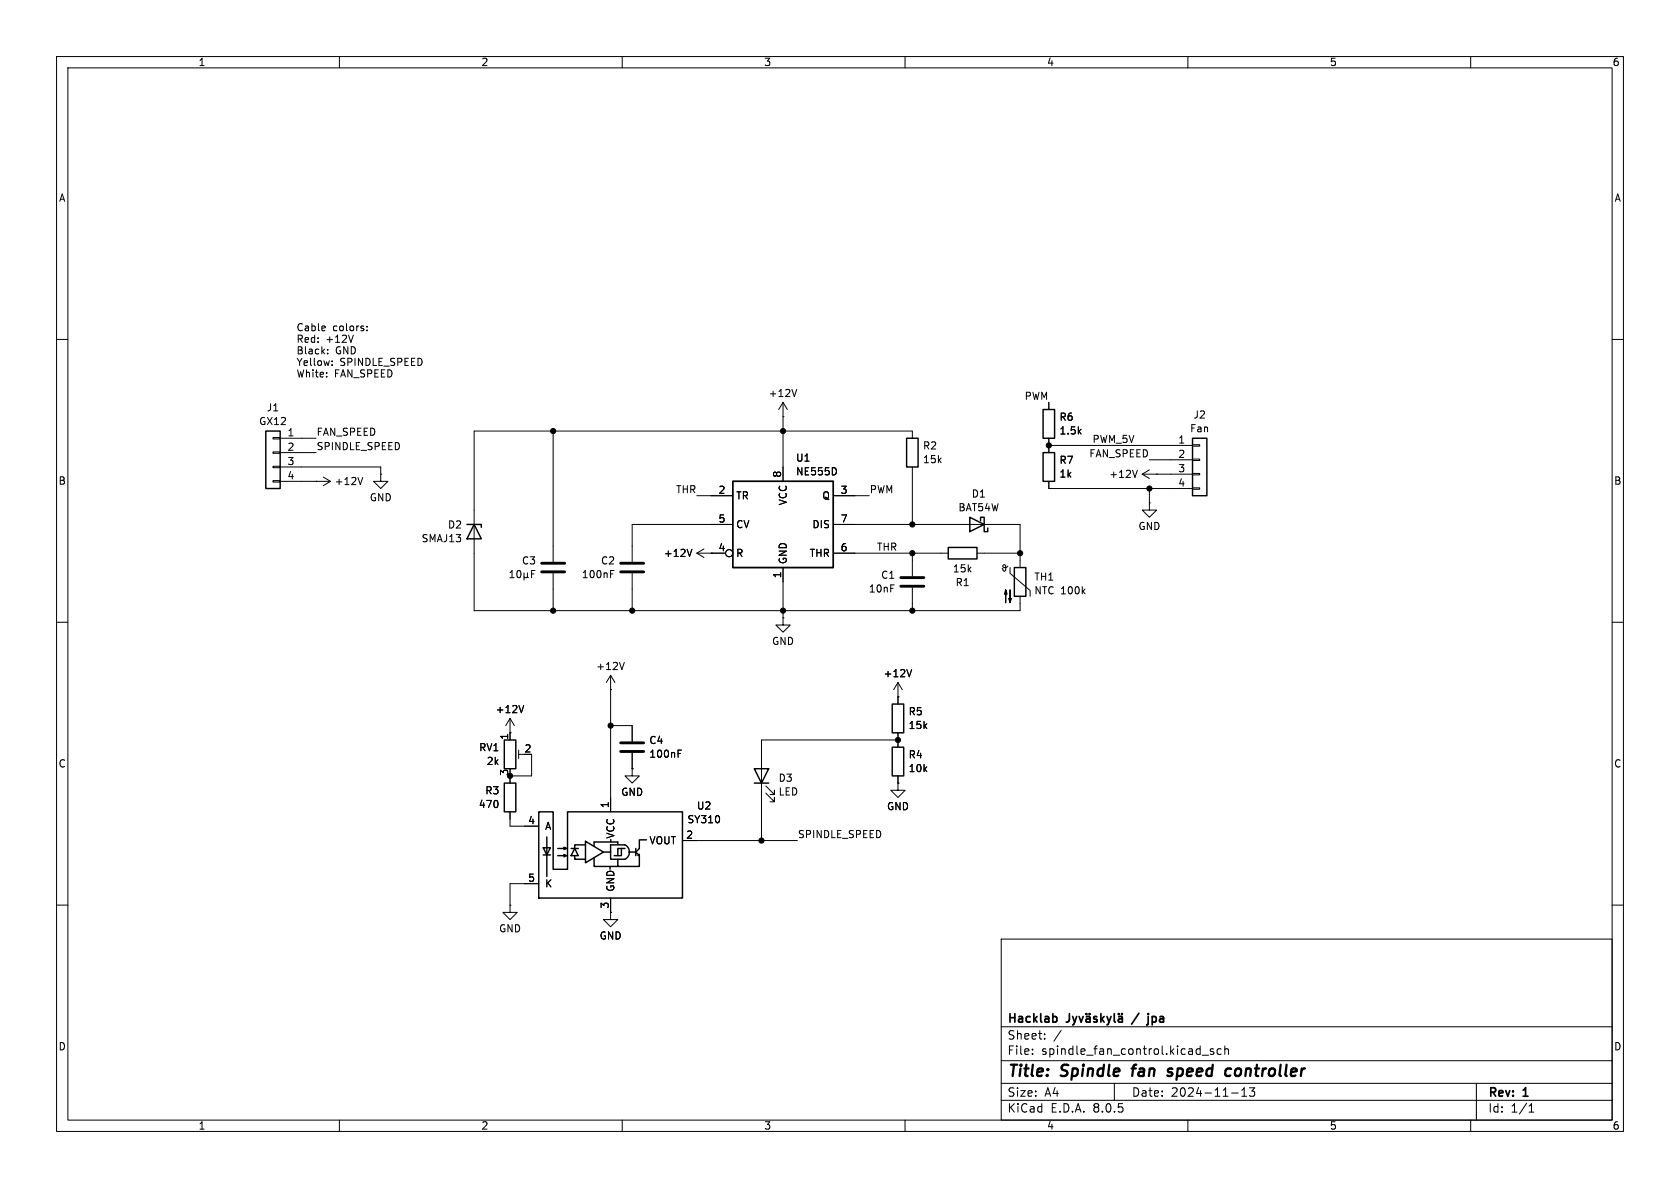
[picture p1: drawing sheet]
<svg xmlns="http://www.w3.org/2000/svg" width="297mm" height="210mm" viewBox="0 0 297 210" stroke-linecap="round" stroke-linejoin="round" font-family="sans-serif">
<g fill="none" stroke="#000" stroke-width=".18">
<path d="M10 10h277v190h-277zM12 12h273v186h-273zM60 10v2M110 10v2M160 10v2M210 10v2M260 10v2M10 60h2M57.4 57.7l.1 .2-.6 .1M62.5 59.2l-.5 1.3M64.9 58.3v.2M64.9 57.7v.1"/>
<path d="M285 60h2M48.3 79.9h1.2v.2h-1.2zM48.3 77.3h1.2v.3h-1.2zM49.5 77.5h6.4M57.7 66.5v.1M57.7 65.9v.1M57.9 62.4v.2M57.9 61.8v.1M58.7 64.5v.1M58.7 63.8v.1M97.8 76.2v23.1M138.4 73.7h.1"/>
<path d="M138.4 71.1v14M138.4 71.1l-.7 1.3M138.4 71.1l.8 1.3M140.8 68.8l-.4 1.3M161.3 77.5v-1.3h-77.5v31.8h96.5v-2.6M185.4 71.1v1.3M185.4 77.5v2.5M185.4 78.7h25.4M210.8 78.6h1.3v.3h-1.3zM48.3 85h1.2v.2h-1.2zM48.3 82.4h1.2v.3h-1.2zM49.5 80h6.4"/>
<path d="M49.5 82.6h17.8v1.2M49.5 85.1h8.9M55.9 85.1h.1M57.1 84.3l1.3 .8M58.4 85.1l-1.3 .8M64.1 84.4l-.4 1.3M67.3 83.8v1.3h1.3l-1.3 1.3-1.3-1.3h1.3M67.3 83.8h.1M122.3 97.1l-.4 1.3M123.2 97.8h5.1M123.2 87.6h6.3M123.2 97.8l1.3 .8"/>
<path d="M124.5 97l-1.3 .8M125.7 97.8h.1M129.5 92.7h-17.7v6.6M147.3 97.8h20.3M147.3 92.7h33v7.6M147.3 87.6h6.4M147.8 83v.6M161.3 82.6v10.1M161.3 97.8v4.1M172.7 97.8h7.6M185.4 85.1v1.3h25.4M201.1 83.1l-.5 1.3"/>
<path d="M201.9 83.8l1.3 .8M201.9 83.8h8.9M203.2 88.9v1.3h1.3l-1.3 1.2-1.3-1.2h1.3M203.2 88.9h.1M203.2 83.1l-1.3 .7M203.2 81.3h7.6M203.2 86.4v2.5M204.5 83.8h.1M210.8 86.2h1.3v.3h-1.3zM210.8 83.7h1.3v.2h-1.3zM210.8 81.2h1.3v.2h-1.3zM10 110h2"/>
<path d="M90.2 102.1h.7M90.2 101.2l.3-.3v1.2M91.6 100.9h.1a.68 .68 0 0 1 .4 .6 .68 .68 0 0 1-.4 .6 .84 .84 0 0 1-.1-1.2zM92.6 101.9l.2 .2h.3l.1-.2M92.6 101.3v1.2M93.2 101.9l.2 .2M93.2 101.3v.6M94 101.5h.4M94.6 100.9h-.6v1.2M97.8 101.3v6.7M107.9 101.5h.5M107.9 100.9h.6"/>
<path d="M107.9 119.4v24.1M107.9 119.4l-.7 1.3M107.9 119.4l.8 1.3M110.4 117.1l-.5 1.3M111.8 101.3v6.7M138.4 109.2v1.3h1.3l-1.3 1.3-1.2-1.3h1.2M138.4 109.2h.1M138.4 100.3v8.9M161.2 118.4l-.5 1.2M161.3 103.9v4.1M177.2 100.5l.1 .4 .2 .1M178.2 100.1l-.3 .2h-.4l-.2-.1v-.3l.2-.1 .3 .2v.8l-.3 .2"/>
<path d="M178.6 100.3v1l3.5 3.1v1M285 110h2M90.2 129.5h.1M90.2 127v3.8M90.2 127l-.8 1.3M90.2 127l.7 1.3M91.7 132.6v1.5M91.7 133.4h1M92.6 124.7l-.4 1.3M94 133.4v3.8h-3.8v1.2M107.9 121.9h.1M107.9 128.3h3.9v2.8"/>
<path d="M111.8 135.9v1.3h1.2l-1.2 1.2-1.3-1.2h1.3M111.8 135.9h.1M111.8 133.1v2.8M119.9 133.2h.4M119.9 132.6h.6M135.4 138.9l1.5 1.6v-.8v.8h-.8M158.7 138.4v1.3h1.3l-1.3 1.3-1.2-1.3h1.2M158.7 138.4h.1M158.7 123.2h.1M158.7 130.8h-24.1v17.8M158.7 120.7v3.8M158.7 129.5v2.6"/>
<path d="M158.7 137.2v1.2M158.7 120.7l-.7 1.2M158.7 120.7l.8 1.2M10 160h2M90.2 143.5v2.6h5M95.2 156.2h-5v3.8M107.9 158.8v2.5M120.6 148.6h20.4M135.4 140.2l1.5 1.5v-.7v.7h-.8M285 160h2M90.2 160v1.3h1.2l-1.2 1.3-1.3-1.3h1.3M90.2 160h.1"/>
<path d="M107.9 161.3v1.3h1.3l-1.3 1.2-1.2-1.2h1.2M107.9 161.3h.1M177 166h108v32h-108zM60 198v2M110 198v2M160 198v2M177 194.5h108M177 191.5h108M177 187.5h108M177 181.5h108M182.5 186.3v.1M182.5 185.5v.1"/>
<path d="M184.7 183.6v.1M184.7 182.8v.1M187.6 182.1l-1.3 2M197 191.5v3M210 198v2M212.5 186.5h1.2M214.5 185.5l-.3-.1-.2 .2v.2l.5 .2v.3h-.5M215.9 185.5l-.4-.1-.3 .3v.4l.1 .2h.6M216.5 185.5l.2-.1 .4 .1 .1 .9M216.5 184.9v1.5M217.7 193.2h1.2M219.5 193.8h.9"/>
<path d="M219.5 192.7l.5-.4v1.5M220.9 192.3h.9l-.5 .6 .4 .1v.7l-.2 .1h-.4l-.2-.1M260 198v2M261 191.5v6.5M270.3 196.6h.9M270.3 195.5l.4-.4v1.5"/>
<circle cx="128.9" cy="97.8" r=".63"/>
</g>
<path d="M200 188.9h.8M200.4 188.5l-.2 1.7M207.3 189a.49 .49 0 0 0-.8 .3v.1l.5 .1 .3 .3-.2 .3-.2 .1-.5-.1M217.1 188.9l.5 .1M217.5 190.1l-.2 .1M218.4 189.3v.7" fill="none" stroke="#000" stroke-width=".4"/>
<g fill="none" stroke="#000" stroke-width=".3">
<path d="M186.6 179.7l.2 .3v.4l-.2 .3M189.1 179.2v1.1a.48 .48 0 0 1-.6 .4M189.6 179.7l.4 1M190.3 179.7l-.3 1M190.8 179.7l.3 1 .4-1M192.1 179.8h.5l.1 .9M192.1 179.2v.1M192.6 179.2v.1M193.9 179.8l-.3-.1-.3 .2 .1 .2 .5 .2v.3h-.6M194.6 179.2v1.5M195.2 179.7l-.6 .6M195.7 179.7l.4 1"/>
<path d="M196.4 179.7l-.3 1M197 179.2v1.3l.2 .2M197.8 179.8h.5l.1 .9M197.8 179.2v.1M198.3 179.2v.1M201.3 179.1l-1.2 1.9M203 179.2v.1M203 179.7v1.3l-.3 .2M190 180.7l-.2 .3-.2 .2M192.7 180l-.5 .1a.29 .29 0 0 0-.2 .3 .29 .29 0 0 0 .2 .3l.5-.1M194.8 180.1l.4 .6M196.1 180.7l-.2 .3-.2 .2"/>
<path d="M198.4 180l-.5 .1a.29 .29 0 0 0-.2 .3 .29 .29 0 0 0 .2 .3l.5-.1"/>
</g>
<path d="M95.8 99.6h4M109.7 99.6h4.1M95.8 101.1h4M109.7 101.1h4.1M159.3 103.6h4M159.3 102.1h4M109.7 131.3h4.1M109.7 132.8h4.1" fill="none" stroke="#000" stroke-width=".51"/>
<g fill="none" stroke="#000" stroke-width=".25">
<path d="M47 76.2h2.5v10.2h-2.5zM160.3 77.5h2v5.1h-2zM184.4 72.4h2v5.1h-2zM210.8 77.5h2.6v10.1h-2.6zM82.5 92.7h2.6v.5M83.8 92.7l1.3 2.6h-2.6zM129.5 85.1h17.8v15.2h-17.8zM167.6 96.8h5.1v2h-5.1zM171.4 91.4l2.6 1.3-2.6 1.3zM173.4 92.1v-.7h.6v2.6h.6v-.7M184.4 80h2v5.1h-2zM179.3 100.3h2.1v5.1h-2.1z"/>
<path d="M89.2 138.4h2v5.1h-2zM89.2 130.8h2v5.1h-2zM133.3 135.9h2.6l-1.3 2.5zM133.3 138.4h2.6M157.7 132.1h2.1v5.1h-2.1zM157.7 124.5h2.1v5h-2.1zM95.2 143.5h2.6v10.2h2.5v-10.2h20.3v15.3h-25.4zM96 149.9h1.3l-.6 1.2zM96 151.1h1.3M96.7 148v6.9M98.6 151.3h1.5l-.4-.2v.4l.4-.2M98.6 150h1.5l-.4-.2v.4l.4-.2"/>
<path d="M101 150h1.2M101.6 151.3v.6h1.9M101.6 150l.6 1.3h-1.2zM103.5 149.4h-1.9v.6M103.5 148.7l3.2 1.9-3.2 1.9zM105 151.6v1.6h4.2M106.7 150.6h1.2M107.8 153.2v.4M107.9 149.4l2.6-.1a1.42 1.42 0 0 1 .8 1.3 1.42 1.42 0 0 1-.8 1.3h-2.6zM109.2 149.2v-.4h-4.2v.8M109.9 150h-.7v1.3M110.5 150h-.6v1.3h-1.3"/>
<path d="M111.1 150.6h1.3M112.4 150.6l.6 .7M112.4 150v1.3M112.8 151.2l.2-.2v.3zM113 151.3v1.9h-3.8v-1.3M114.3 148.5h-1.3v1.5l-.6 .6"/>
</g>
<g fill="#000" stroke="#000" stroke-width=".18">
<path d="M177.8 104.3l.3 .7h-.6l.3-.7v2.3zM178.6 104.3v2.3l-.3-.8h.5l-.2 .8z"/>
<circle cx="97.8" cy="76.2" r=".46"/>
<circle cx="138.4" cy="76.2" r=".46"/>
<circle cx="185.4" cy="78.7" r=".46"/>
<circle cx="161.3" cy="97.8" r=".46"/>
<circle cx="161.3" cy="92.7" r=".46"/>
<circle cx="180.3" cy="97.8" r=".46"/>
<circle cx="203.2" cy="86.4" r=".46"/>
<circle cx="97.8" cy="108" r=".46"/>
<circle cx="111.8" cy="108" r=".46"/>
<circle cx="138.4" cy="108" r=".46"/>
<circle cx="161.3" cy="108" r=".46"/>
<circle cx="90.2" cy="137.2" r=".46"/>
<circle cx="107.9" cy="128.3" r=".46"/>
<circle cx="158.7" cy="130.8" r=".46"/>
<circle cx="134.6" cy="148.6" r=".46"/>
</g>
<g font-size="2.8">
<text x="178" y="190.9">Title:</text>
<text x="187.7" y="190.9">Spindle</text>
<text x="201" y="190.9">fan</text>
<text x="208.1" y="190.9">speed</text>
<text x="219.1" y="190.9">controller</text>
</g>
<g font-size="2.1">
<text x="178" y="184">Sheet:</text>
<text x="178" y="181.2">Hacklab</text>
<text x="204.2" y="181.2">jpa</text>
<text x="178" y="186.7">File:</text>
<text x="184.1" y="186.7">spindle_fan_control.kicad_sch</text>
<text x="178" y="196.9">KiCad</text>
<text x="178" y="194.1">Size:</text>
<text x="184.7" y="194.1">A4</text>
<text x="185.7" y="196.9">E.D.A.</text>
<text x="193.3" y="196.9">8.0.5</text>
<text x="200" y="194.1">Date:</text>
<text x="207" y="194.1">2024-11-13</text>
<text x="263" y="194.3">Rev:</text>
<text x="263" y="196.9">Id:</text>
<text x="267.1" y="196.9">1/1</text>
<text x="269.4" y="194.3">1</text>
</g>
<g font-size="1.8">
<text x="35" y="11.9">1</text>
<text x="85" y="11.9">2</text>
<text x="135" y="11.9">3</text>
<text x="185" y="11.9">4</text>
<text x="235" y="11.9">5</text>
<text x="285" y="11.9">6</text>
<text x="10.3" y="35.9">A</text>
<text x="285.3" y="35.9">A</text>
<text x="52.3" y="58.8">Cable</text>
<text x="58.8" y="58.8">colors:</text>
<text x="52.3" y="60.8">Red:</text>
<text x="52.3" y="62.8">Black:</text>
<text x="52.3" y="64.9">Yellow:</text>
<text x="57.6" y="60.8">+12V</text>
<text x="59.3" y="62.8">GND</text>
<text x="60.1" y="64.9">SPINDLE_SPEED</text>
<text x="52.3" y="66.9">White:</text>
<text x="59.1" y="66.9">FAN_SPEED</text>
<text x="135.8" y="70.4">+12V</text>
<text x="181" y="70.8">PWM</text>
<text x="45.7" y="75.3">GX12</text>
<text x="47.1" y="72.9">J1</text>
<text x="50.7" y="77.2">1</text>
<text x="55.9" y="77.1">FAN_SPEED</text>
<text x="187.2" y="74.6">R6</text>
<text x="187.2" y="77">1.5k</text>
<text x="210.3" y="76.6">Fan</text>
<text x="210.9" y="74.2">J2</text>
<text x="50.7" y="79.8">2</text>
<text x="50.7" y="82.3">3</text>
<text x="55.9" y="79.7">SPINDLE_SPEED</text>
<text x="140.6" y="81.8">U1</text>
<text x="163.1" y="79.7">R2</text>
<text x="163.1" y="82.1">15k</text>
<text x="187.2" y="82.2">R7</text>
<text x="192.5" y="80.9">FAN_SPEED</text>
<text x="193" y="78.4">PWM_5V</text>
<text x="208.2" y="78.5">1</text>
<text x="208.2" y="81">2</text>
<text x="208.2" y="83.6">3</text>
<text x="10.3" y="85.9">B</text>
<text x="50.7" y="84.8">4</text>
<text x="59.1" y="86">+12V</text>
<text x="65.3" y="88.8">GND</text>
<text x="119.4" y="87.3">THR</text>
<text x="126.9" y="87.4">2</text>
<text x="130" y="88.5">TR</text>
<text x="138.2" y="84.5" transform="rotate(-90 138.2 84.5)">8</text>
<text x="139.3" y="89.4" transform="rotate(-90 139.3 89.4)">VCC</text>
<text x="140.6" y="84.2">NE555D</text>
<text x="145.3" y="88.5">Q</text>
<text x="148.5" y="87.4">3</text>
<text x="153.7" y="87.3">PWM</text>
<text x="171.7" y="88.2">D1</text>
<text x="187.2" y="84.6">1k</text>
<text x="196" y="84.7">+12V</text>
<text x="208.2" y="86.1">4</text>
<text x="285.3" y="85.9">B</text>
<text x="79.1" y="93.6">D2</text>
<text x="126.9" y="92.5">5</text>
<text x="130" y="93.6">CV</text>
<text x="143.5" y="93.6">DIS</text>
<text x="148.5" y="92.5">7</text>
<text x="169.3" y="90.6">BAT54W</text>
<text x="201.2" y="93.9">GND</text>
<text x="74.4" y="96.1">SMAJ13</text>
<text x="92.2" y="100">C3</text>
<text x="106.1" y="100">C2</text>
<text x="117.3" y="98.7">+12V</text>
<text x="126.9" y="97.5">4</text>
<text x="130" y="98.7">R</text>
<text x="139.3" y="99.8" transform="rotate(-90 139.3 99.8)">GND</text>
<text x="143" y="98.7">THR</text>
<text x="148.5" y="97.5">6</text>
<text x="154.9" y="97.4">THR</text>
<text x="168.4" y="101.4">15k</text>
<text x="102.8" y="102.4">100nF</text>
<text x="138.2" y="102.3" transform="rotate(-90 138.2 102.3)">1</text>
<text x="153.5" y="104.9">10nF</text>
<text x="155.7" y="102.5">C1</text>
<text x="168.8" y="103.8">R1</text>
<text x="182.8" y="105.3">NTC 100k</text>
<text x="182.8" y="102.8">TH1</text>
<text x="105.3" y="118.7">+12V</text>
<text x="136.4" y="114.2">GND</text>
<text x="156.1" y="119.9">+12V</text>
<text x="87.5" y="126.3">+12V</text>
<text x="89.9" y="130.9" transform="rotate(-90 89.9 130.9)">1</text>
<text x="114.7" y="131.7">C4</text>
<text x="160.5" y="126.7">R5</text>
<text x="160.5" y="129.1">15k</text>
<text x="10.3" y="135.9">C</text>
<text x="84.6" y="133">RV1</text>
<text x="85.9" y="135.4">2k</text>
<text x="89.9" y="137.2" transform="rotate(-90 89.9 137.2)">3</text>
<text x="92.6" y="133.1">2</text>
<text x="114.7" y="134.2">100nF</text>
<text x="160.5" y="134.3">R4</text>
<text x="160.5" y="136.7">10k</text>
<text x="285.3" y="135.9">C</text>
<text x="84.6" y="143">470</text>
<text x="85.7" y="140.6">R3</text>
<text x="107.7" y="142.9" transform="rotate(-90 107.7 142.9)">1</text>
<text x="109.7" y="140.9">GND</text>
<text x="123.1" y="143.3">U2</text>
<text x="137.6" y="138.4">D3</text>
<text x="137.6" y="140.8">LED</text>
<text x="156.7" y="143.4">GND</text>
<text x="93.3" y="145.8">4</text>
<text x="96.3" y="146.9">A</text>
<text x="108.8" y="148.4" transform="rotate(-90 108.8 148.4)">VCC</text>
<text x="114.7" y="149.5">VOUT</text>
<text x="121.2" y="148.3">2</text>
<text x="121.4" y="145.7">SY310</text>
<text x="141" y="148.2">SPINDLE_SPEED</text>
<text x="93.3" y="156">5</text>
<text x="96.3" y="157.1">K</text>
<text x="107.7" y="160.7" transform="rotate(-90 107.7 160.7)">3</text>
<text x="108.8" y="157.7" transform="rotate(-90 108.8 157.7)">GND</text>
<text x="88.1" y="165">GND</text>
<text x="105.9" y="166.3">GND</text>
<text x="10.3" y="185.9">D</text>
<text x="285.3" y="185.9">D</text>
<text x="35" y="199.9">1</text>
<text x="85" y="199.9">2</text>
<text x="135" y="199.9">3</text>
<text x="185" y="199.9">4</text>
<text x="235" y="199.9">5</text>
<text x="285" y="199.9">6</text>
</g>
</svg>
